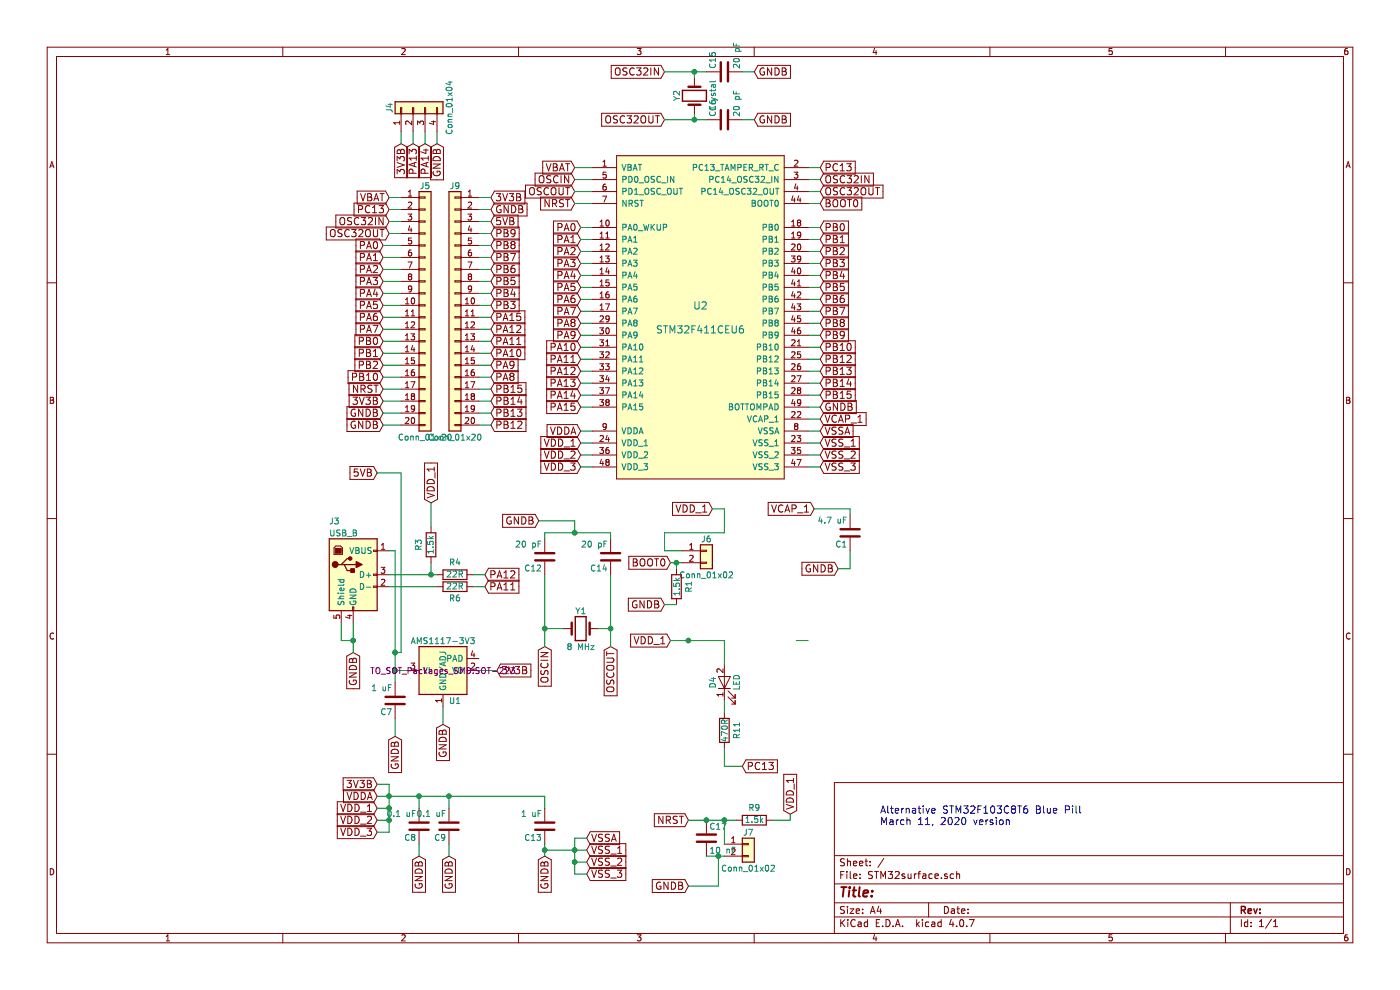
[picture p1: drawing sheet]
EESchema Schematic File Version 2
LIBS:power
LIBS:device
LIBS:switches
LIBS:relays
LIBS:motors
LIBS:transistors
LIBS:conn
LIBS:linear
LIBS:regul
LIBS:74xx
LIBS:cmos4000
LIBS:adc-dac
LIBS:memory
LIBS:xilinx
LIBS:microcontrollers
LIBS:dsp
LIBS:microchip
LIBS:analog_switches
LIBS:motorola
LIBS:texas
LIBS:intel
LIBS:audio
LIBS:interface
LIBS:digital-audio
LIBS:philips
LIBS:display
LIBS:cypress
LIBS:siliconi
LIBS:opto
LIBS:atmel
LIBS:contrib
LIBS:valves
LIBS:STM32surface-cache
LIBS:stm32f103c8t6
LIBS:AMS1117-3V3
LIBS:stm32f411ceu6
EELAYER 25 0
EELAYER END
$Descr A4 11693 8268
encoding utf-8
Sheet 1 1
Title ""
Date ""
Rev ""
Comp ""
Comment1 ""
Comment2 ""
Comment3 ""
Comment4 ""
$EndDescr
Text Notes 7350 6900 0    60   ~ 0
Alternative STM32F103C8T6 Blue Pill\nMarch 11, 2020 version
Text GLabel 4850 1900 0    60   Input ~ 0
PA0
Text GLabel 4850 2000 0    60   Input ~ 0
PA1
Text GLabel 4850 2100 0    60   Input ~ 0
PA2
Text GLabel 4850 2200 0    60   Input ~ 0
PA3
Text GLabel 4850 2300 0    60   Input ~ 0
PA4
Text GLabel 4850 2400 0    60   Input ~ 0
PA5
Text GLabel 4850 2500 0    60   Input ~ 0
PA6
Text GLabel 4850 2600 0    60   Input ~ 0
PA7
Text GLabel 4850 2700 0    60   Input ~ 0
PA8
Text GLabel 4850 2800 0    60   Input ~ 0
PA9
Text GLabel 4850 2900 0    60   Input ~ 0
PA10
Text GLabel 4850 3000 0    60   Input ~ 0
PA11
Text GLabel 4850 3100 0    60   Input ~ 0
PA12
Text GLabel 4850 3200 0    60   Input ~ 0
PA13
Text GLabel 4850 3300 0    60   Input ~ 0
PA14
Text GLabel 4850 3400 0    60   Input ~ 0
PA15
Text GLabel 6850 1900 2    60   Input ~ 0
PB0
Text GLabel 6850 2000 2    60   Input ~ 0
PB1
Text GLabel 6850 2100 2    60   Input ~ 0
PB2
Text GLabel 6850 2200 2    60   Input ~ 0
PB3
Text GLabel 6850 2300 2    60   Input ~ 0
PB4
Text GLabel 6850 2400 2    60   Input ~ 0
PB5
Text GLabel 6850 2500 2    60   Input ~ 0
PB6
Text GLabel 6850 2600 2    60   Input ~ 0
PB7
Text GLabel 6850 2700 2    60   Input ~ 0
PB8
Text GLabel 6850 2800 2    60   Input ~ 0
PB9
Text GLabel 6850 2900 2    60   Input ~ 0
PB10
Text GLabel 6850 3000 2    60   Input ~ 0
PB12
Text GLabel 6850 3100 2    60   Input ~ 0
PB13
Text GLabel 6850 3200 2    60   Input ~ 0
PB14
Text GLabel 6850 3300 2    60   Input ~ 0
PB15
Text GLabel 6850 1400 2    60   Input ~ 0
PC13
Text GLabel 6850 1500 2    60   Input ~ 0
OSC32IN
Text GLabel 6850 1600 2    60   Input ~ 0
OSC32OUT
Text GLabel 6850 1700 2    60   Input ~ 0
BOOT0
Text GLabel 4800 1700 0    60   Input ~ 0
NRST
Text GLabel 4800 1500 0    60   Input ~ 0
OSCIN
Text GLabel 4800 1600 0    60   Input ~ 0
OSCOUT
Text GLabel 4800 1400 0    60   Input ~ 0
VBAT
Text GLabel 4850 3600 0    60   Input ~ 0
VDDA
Text GLabel 4850 3700 0    60   Input ~ 0
VDD_1
Text GLabel 4850 3800 0    60   Input ~ 0
VDD_2
Text GLabel 4850 3900 0    60   Input ~ 0
VDD_3
Text GLabel 4900 7000 2    60   Input ~ 0
VSSA
Text GLabel 4900 7100 2    60   Input ~ 0
VSS_1
Text GLabel 4900 7200 2    60   Input ~ 0
VSS_2
Text GLabel 4900 7300 2    60   Input ~ 0
VSS_3
Text GLabel 3250 1650 0    60   Input ~ 0
VBAT
Text GLabel 3250 1750 0    60   Input ~ 0
PC13
Text GLabel 3250 1850 0    60   Input ~ 0
OSC32IN
Text GLabel 3250 1950 0    60   Input ~ 0
OSC32OUT
Text GLabel 3200 2050 0    60   Input ~ 0
PA0
Text GLabel 3200 2150 0    60   Input ~ 0
PA1
Text GLabel 3200 2250 0    60   Input ~ 0
PA2
Text GLabel 3200 2350 0    60   Input ~ 0
PA3
Text GLabel 3200 2450 0    60   Input ~ 0
PA4
Text GLabel 3200 2550 0    60   Input ~ 0
PA5
Text GLabel 3200 2650 0    60   Input ~ 0
PA6
Text GLabel 3200 2750 0    60   Input ~ 0
PA7
Text GLabel 4100 3150 2    60   Input ~ 0
PA8
Text GLabel 4100 3050 2    60   Input ~ 0
PA9
Text GLabel 4100 2950 2    60   Input ~ 0
PA10
Text GLabel 4100 2750 2    60   Input ~ 0
PA12
Text GLabel 4100 2650 2    60   Input ~ 0
PA15
Text GLabel 3200 2850 0    60   Input ~ 0
PB0
Text GLabel 3200 2950 0    60   Input ~ 0
PB1
Text GLabel 3200 3150 0    60   Input ~ 0
PB10
Text GLabel 3200 3050 0    60   Input ~ 0
PB2
Text GLabel 3200 3350 0    60   Input ~ 0
3V3B
Text GLabel 3200 3450 0    60   Input ~ 0
GNDB
Text GLabel 3200 3250 0    60   Input ~ 0
NRST
Text GLabel 3200 3550 0    60   Input ~ 0
GNDB
Text GLabel 4100 3550 2    60   Input ~ 0
PB12
Text GLabel 4100 3450 2    60   Input ~ 0
PB13
Text GLabel 4100 3350 2    60   Input ~ 0
PB14
Text GLabel 4100 3250 2    60   Input ~ 0
PB15
Text GLabel 4100 2550 2    60   Input ~ 0
PB3
Text GLabel 4100 2450 2    60   Input ~ 0
PB4
Text GLabel 4100 2350 2    60   Input ~ 0
PB5
Text GLabel 4100 2250 2    60   Input ~ 0
PB6
Text GLabel 4100 2150 2    60   Input ~ 0
PB7
Text GLabel 4100 2050 2    60   Input ~ 0
PB8
Text GLabel 4100 1950 2    60   Input ~ 0
PB9
Text GLabel 4100 2850 2    60   Input ~ 0
PA11
Text GLabel 4100 1850 2    60   Input ~ 0
5VB
Text GLabel 4100 1750 2    60   Input ~ 0
GNDB
Text GLabel 4100 1650 2    60   Input ~ 0
3V3B
$Comp
L Conn_01x04 J4
U 1 1
P 3450 900
F 0 "J4" H 3450 1100 50  0000 C CNN
F 1 "Conn_01x04" H 3450 600 50  0000 C CNN
F 2 "Pin_Headers:Pin_Header_Straight_1x04_Pitch2.54mm" H 3450 900 50  0001 C CNN
F 3 "" H 3450 900 50  0001 C CNN
	1    3450 900 
	0    -1   -1   0   
$EndComp
Text GLabel 3350 1200 3    60   Input ~ 0
3V3B
Text GLabel 3450 1200 3    60   Input ~ 0
PA13
Text GLabel 3550 1200 3    60   Input ~ 0
PA14
Text GLabel 3650 1200 3    60   Input ~ 0
GNDB
$Comp
L Crystal Y1
U 1 1
P 4850 5250
F 0 "Y1" H 4850 5400 50  0000 C CNN
F 1 "8 MHz" H 4850 5100 50  0000 C CNN
F 2 "Crystals:Crystal_SMD_5032-2pin_5.0x3.2mm" H 4850 5250 50  0001 C CNN
F 3 "" H 4850 5250 50  0001 C CNN
F 4 "C115962" H 4850 5250 60  0001 C CNN "LCSC"
	1    4850 5250
	1    0    0    -1  
$EndComp
Text GLabel 4550 5400 3    60   Input ~ 0
OSCIN
Text GLabel 5100 5400 3    60   Input ~ 0
OSCOUT
$Comp
L C C12
U 1 1
P 4550 4650
F 0 "C12" H 4575 4750 50  0000 L CNN
F 1 "20 pF" H 4575 4550 50  0000 L CNN
F 2 "Capacitors_SMD:C_0805_HandSoldering" H 4588 4500 50  0001 C CNN
F 3 "" H 4550 4650 50  0001 C CNN
F 4 "C1804" H 4550 4650 60  0001 C CNN "LCSC"
	1    4550 4650
	-1   0    0    1   
$EndComp
$Comp
L C C14
U 1 1
P 5100 4650
F 0 "C14" H 5125 4750 50  0000 L CNN
F 1 "20 pF" H 5125 4550 50  0000 L CNN
F 2 "Capacitors_SMD:C_0805_HandSoldering" H 5138 4500 50  0001 C CNN
F 3 "" H 5100 4650 50  0001 C CNN
F 4 "C1804" H 5100 4650 60  0001 C CNN "LCSC"
	1    5100 4650
	-1   0    0    1   
$EndComp
Text GLabel 4500 4350 0    60   Input ~ 0
GNDB
Text GLabel 3150 6650 0    60   Input ~ 0
VDDA
Text GLabel 3150 6750 0    60   Input ~ 0
VDD_1
Text GLabel 4050 4800 2    60   Input ~ 0
PA12
Text GLabel 4050 4900 2    60   Input ~ 0
PA11
$Comp
L R R4
U 1 1
P 3800 4800
F 0 "R4" V 3900 4800 50  0000 C CNN
F 1 "22R" V 3800 4800 50  0000 C CNN
F 2 "Resistors_SMD:R_0805_HandSoldering" V 3730 4800 50  0001 C CNN
F 3 "" H 3800 4800 50  0001 C CNN
F 4 "C17561" V 3800 4800 60  0001 C CNN "LCSC"
	1    3800 4800
	0    1    -1   0   
$EndComp
$Comp
L R R6
U 1 1
P 3800 4900
F 0 "R6" V 3700 4900 50  0000 C CNN
F 1 "22R" V 3800 4900 50  0000 C CNN
F 2 "Resistors_SMD:R_0805_HandSoldering" V 3730 4900 50  0001 C CNN
F 3 "" H 3800 4900 50  0001 C CNN
F 4 "C17561" V 3800 4900 60  0001 C CNN "LCSC"
	1    3800 4900
	0    1    -1   0   
$EndComp
$Comp
L R R3
U 1 1
P 3600 4550
F 0 "R3" V 3700 4550 50  0000 C CNN
F 1 "1.5k" V 3600 4550 50  0000 C CNN
F 2 "Resistors_SMD:R_0805_HandSoldering" V 3530 4550 50  0001 C CNN
F 3 "" H 3600 4550 50  0001 C CNN
F 4 "C4310" V 3600 4550 60  0001 C CNN "LCSC"
	1    3600 4550
	-1   0    0    -1  
$EndComp
Text GLabel 3600 4200 1    60   Input ~ 0
VDD_1
Text GLabel 2950 5450 3    60   Input ~ 0
GNDB
Text GLabel 3150 6850 0    60   Input ~ 0
VDD_2
Text GLabel 3150 6950 0    60   Input ~ 0
VDD_3
Text GLabel 3700 6050 3    60   Input ~ 0
GNDB
Text GLabel 4150 5600 2    60   Input ~ 0
3V3B
Text GLabel 3300 6150 3    60   Input ~ 0
GNDB
Text GLabel 3500 7150 3    60   Input ~ 0
GNDB
$Comp
L C C8
U 1 1
P 3500 6900
F 0 "C8" H 3525 7000 50  0000 L CNN
F 1 "0.1 uF" H 3525 6800 50  0000 L CNN
F 2 "Capacitors_SMD:C_0805_HandSoldering" H 3538 6750 50  0001 C CNN
F 3 "" H 3500 6900 50  0001 C CNN
F 4 "C49678" H 3500 6900 60  0001 C CNN "LCSC"
	1    3500 6900
	-1   0    0    1   
$EndComp
$Comp
L C C9
U 1 1
P 3750 6900
F 0 "C9" H 3775 7000 50  0000 L CNN
F 1 "0.1 uF" H 3775 6800 50  0000 L CNN
F 2 "Capacitors_SMD:C_0805_HandSoldering" H 3788 6750 50  0001 C CNN
F 3 "" H 3750 6900 50  0001 C CNN
F 4 "C49678" H 3750 6900 60  0001 C CNN "LCSC"
	1    3750 6900
	-1   0    0    1   
$EndComp
Text GLabel 3750 7150 3    60   Input ~ 0
GNDB
Text GLabel 4550 7150 3    60   Input ~ 0
GNDB
Text GLabel 5950 4250 0    60   Input ~ 0
VDD_1
Text GLabel 5550 5050 0    60   Input ~ 0
GNDB
Text GLabel 5600 4700 0    60   Input ~ 0
BOOT0
$Comp
L LED D4
U 1 1
P 6050 5700
F 0 "D4" H 6050 5800 50  0000 C CNN
F 1 "LED" H 6050 5600 50  0000 C CNN
F 2 "LEDs:LED_0805_HandSoldering" H 6050 5700 50  0001 C CNN
F 3 "" H 6050 5700 50  0001 C CNN
F 4 "C2296" H 6050 5700 60  0001 C CNN "LCSC"
	1    6050 5700
	0    -1   -1   0   
$EndComp
$Comp
L R R11
U 1 1
P 6050 6100
F 0 "R11" V 6150 6100 50  0000 C CNN
F 1 "470R" V 6050 6100 50  0000 C CNN
F 2 "Resistors_SMD:R_0805_HandSoldering" V 5980 6100 50  0001 C CNN
F 3 "" H 6050 6100 50  0001 C CNN
F 4 "C17710" V 6050 6100 60  0001 C CNN "LCSC"
	1    6050 6100
	1    0    0    1   
$EndComp
Text GLabel 5600 5350 0    60   Input ~ 0
VDD_1
Text GLabel 6200 6400 2    60   Input ~ 0
PC13
$Comp
L Crystal Y2
U 1 1
P 5800 800
F 0 "Y2" H 5800 950 50  0000 C CNN
F 1 "Crystal" H 5800 650 50  0000 C CNN
F 2 "Crystals:Crystal_SMD_3215-2pin_3.2x1.5mm" H 5800 800 50  0001 C CNN
F 3 "" H 5800 800 50  0001 C CNN
F 4 "C32346" H 5800 800 60  0001 C CNN "LCSC"
	1    5800 800 
	0    -1   -1   0   
$EndComp
Text GLabel 5550 600  0    60   Input ~ 0
OSC32IN
Text GLabel 5550 1000 0    60   Input ~ 0
OSC32OUT
$Comp
L C C15
U 1 1
P 6050 600
F 0 "C15" H 6075 700 50  0000 L CNN
F 1 "20 pF" H 6075 500 50  0000 L CNN
F 2 "Capacitors_SMD:C_0805_HandSoldering" H 6088 450 50  0001 C CNN
F 3 "" H 6050 600 50  0001 C CNN
F 4 "C1804" H 6050 600 60  0001 C CNN "LCSC"
	1    6050 600 
	0    -1   -1   0   
$EndComp
$Comp
L C C16
U 1 1
P 6050 1000
F 0 "C16" H 6075 1100 50  0000 L CNN
F 1 "20 pF" H 6075 900 50  0000 L CNN
F 2 "Capacitors_SMD:C_0805_HandSoldering" H 6088 850 50  0001 C CNN
F 3 "" H 6050 1000 50  0001 C CNN
F 4 "C1804" H 6050 1000 60  0001 C CNN "LCSC"
	1    6050 1000
	0    -1   -1   0   
$EndComp
Text GLabel 6300 600  2    60   Input ~ 0
GNDB
Text GLabel 6300 1000 2    60   Input ~ 0
GNDB
Text GLabel 6850 3600 2    60   Input ~ 0
VSSA
Text GLabel 6850 3700 2    60   Input ~ 0
VSS_1
Text GLabel 6850 3800 2    60   Input ~ 0
VSS_2
Text GLabel 6850 3900 2    60   Input ~ 0
VSS_3
Text GLabel 5750 6850 0    60   Input ~ 0
NRST
$Comp
L Conn_01x02 J7
U 1 1
P 6250 7050
F 0 "J7" H 6250 7150 50  0000 C CNN
F 1 "Conn_01x02" H 6250 6850 50  0000 C CNN
F 2 "Buttons_Switches_THT:SW_PUSH_6mm" H 6250 7050 50  0001 C CNN
F 3 "" H 6250 7050 50  0001 C CNN
	1    6250 7050
	1    0    0    -1  
$EndComp
Text GLabel 5750 7400 0    60   Input ~ 0
GNDB
$Comp
L C C17
U 1 1
P 5900 7000
F 0 "C17" H 5925 7100 50  0000 L CNN
F 1 "10 nF" H 5925 6900 50  0000 L CNN
F 2 "Capacitors_SMD:C_0805_HandSoldering" H 5938 6850 50  0001 C CNN
F 3 "" H 5900 7000 50  0001 C CNN
F 4 "C1710" H 5900 7000 60  0001 C CNN "LCSC"
	1    5900 7000
	1    0    0    -1  
$EndComp
$Comp
L R R9
U 1 1
P 6300 6850
F 0 "R9" V 6400 6850 50  0000 C CNN
F 1 "1.5k" V 6300 6850 50  0000 C CNN
F 2 "Resistors_SMD:R_0805_HandSoldering" V 6230 6850 50  0001 C CNN
F 3 "" H 6300 6850 50  0001 C CNN
F 4 "C4310" V 6300 6850 60  0001 C CNN "LCSC"
	1    6300 6850
	0    1    -1   0   
$EndComp
Text GLabel 6600 6800 1    60   Input ~ 0
VDD_1
$Comp
L Conn_01x20 J5
U 1 1
P 3550 2550
F 0 "J5" H 3550 3550 50  0000 C CNN
F 1 "Conn_01x20" H 3550 1450 50  0000 C CNN
F 2 "Pin_Headers:Pin_Header_Straight_1x20_Pitch2.54mm" H 3550 2550 50  0001 C CNN
F 3 "" H 3550 2550 50  0001 C CNN
	1    3550 2550
	1    0    0    -1  
$EndComp
$Comp
L Conn_01x20 J9
U 1 1
P 3800 2550
F 0 "J9" H 3800 3550 50  0000 C CNN
F 1 "Conn_01x20" H 3800 1450 50  0000 C CNN
F 2 "Pin_Headers:Pin_Header_Straight_1x20_Pitch2.54mm" H 3800 2550 50  0001 C CNN
F 3 "" H 3800 2550 50  0001 C CNN
	1    3800 2550
	-1   0    0    -1  
$EndComp
Text GLabel 3150 6550 0    60   Input ~ 0
3V3B
Text GLabel 3150 3950 0    60   Input ~ 0
5VB
$Comp
L USB_B J3
U 1 1
P 2950 4800
F 0 "J3" H 2750 5250 50  0000 L CNN
F 1 "USB_B" H 2750 5150 50  0000 L CNN
F 2 "Connectors:USB_B" H 3100 4750 50  0001 C CNN
F 3 "" H 3100 4750 50  0001 C CNN
	1    2950 4800
	1    0    0    -1  
$EndComp
Wire Wire Line
	3600 4200 3600 4400
Wire Wire Line
	3600 4800 3600 4700
Wire Wire Line
	3250 4800 3650 4800
Connection ~ 4800 4450
Wire Wire Line
	4800 4350 4800 4450
Wire Wire Line
	4500 4350 4800 4350
Wire Wire Line
	5100 4450 5100 4500
Wire Wire Line
	4550 4450 5100 4450
Wire Wire Line
	4550 4500 4550 4450
Connection ~ 4550 5250
Wire Wire Line
	5100 4800 5100 5400
Wire Wire Line
	4550 5250 4700 5250
Wire Wire Line
	4550 4800 4550 5400
Wire Wire Line
	3350 1200 3350 1100
Wire Wire Line
	3450 1200 3450 1100
Wire Wire Line
	3550 1200 3550 1100
Wire Wire Line
	3650 1200 3650 1100
Wire Wire Line
	4100 1650 4000 1650
Wire Wire Line
	4100 1750 4000 1750
Wire Wire Line
	4100 1850 4000 1850
Wire Wire Line
	4100 1950 4000 1950
Wire Wire Line
	4100 2050 4000 2050
Wire Wire Line
	4100 2250 4000 2250
Wire Wire Line
	4100 2150 4000 2150
Wire Wire Line
	4000 2350 4100 2350
Wire Wire Line
	4100 2450 4000 2450
Wire Wire Line
	4100 2550 4000 2550
Wire Wire Line
	4100 2650 4000 2650
Wire Wire Line
	4100 3250 4000 3250
Wire Wire Line
	4100 3350 4000 3350
Wire Wire Line
	4100 3450 4000 3450
Wire Wire Line
	4100 3550 4000 3550
Wire Wire Line
	3200 3550 3350 3550
Wire Wire Line
	3200 3450 3350 3450
Wire Wire Line
	3200 3350 3350 3350
Wire Wire Line
	3200 3250 3350 3250
Wire Wire Line
	3200 3150 3350 3150
Wire Wire Line
	3200 3050 3350 3050
Wire Wire Line
	4100 2750 4000 2750
Wire Wire Line
	4100 2850 4000 2850
Wire Wire Line
	4100 2950 4000 2950
Wire Wire Line
	4000 3050 4100 3050
Wire Wire Line
	4100 3150 4000 3150
Wire Wire Line
	3200 2950 3350 2950
Wire Wire Line
	3350 2850 3200 2850
Wire Wire Line
	3200 2750 3350 2750
Wire Wire Line
	3350 2650 3200 2650
Wire Wire Line
	3200 2550 3350 2550
Wire Wire Line
	3200 2450 3350 2450
Wire Wire Line
	3350 2350 3200 2350
Wire Wire Line
	3200 2250 3350 2250
Wire Wire Line
	3200 2150 3350 2150
Wire Wire Line
	3200 2050 3350 2050
Wire Wire Line
	3350 1950 3250 1950
Wire Wire Line
	3250 1850 3350 1850
Wire Wire Line
	3250 1750 3350 1750
Wire Wire Line
	3250 1650 3350 1650
Wire Wire Line
	6850 3900 6750 3900
Wire Wire Line
	6850 3800 6750 3800
Wire Wire Line
	6850 3700 6750 3700
Wire Wire Line
	4850 3000 4950 3000
Wire Wire Line
	6850 3600 6750 3600
Wire Wire Line
	4850 3900 4950 3900
Wire Wire Line
	4850 3800 4950 3800
Wire Wire Line
	4950 3700 4850 3700
Wire Wire Line
	4850 3600 4950 3600
Wire Wire Line
	6850 1700 6750 1700
Wire Wire Line
	6850 1600 6750 1600
Wire Wire Line
	6850 1500 6750 1500
Wire Wire Line
	6750 1400 6850 1400
Wire Wire Line
	6850 3300 6750 3300
Wire Wire Line
	6850 3200 6750 3200
Wire Wire Line
	6850 3100 6750 3100
Wire Wire Line
	6850 3000 6750 3000
Wire Wire Line
	6850 2900 6750 2900
Wire Wire Line
	6850 2800 6750 2800
Wire Wire Line
	6850 2700 6750 2700
Wire Wire Line
	6850 2600 6750 2600
Wire Wire Line
	6750 2500 6850 2500
Wire Wire Line
	6750 2400 6850 2400
Wire Wire Line
	6750 2300 6850 2300
Wire Wire Line
	6750 2200 6850 2200
Wire Wire Line
	6750 2100 6850 2100
Wire Wire Line
	6750 2000 6850 2000
Wire Wire Line
	6750 1900 6850 1900
Wire Wire Line
	4950 3400 4850 3400
Wire Wire Line
	4950 3300 4850 3300
Wire Wire Line
	4950 3200 4850 3200
Wire Wire Line
	4950 3100 4850 3100
Wire Wire Line
	4950 2900 4850 2900
Wire Wire Line
	4950 2800 4850 2800
Wire Wire Line
	4950 2700 4850 2700
Wire Wire Line
	4950 2600 4850 2600
Wire Wire Line
	4950 2500 4850 2500
Wire Wire Line
	4950 2400 4850 2400
Wire Wire Line
	4950 2300 4850 2300
Wire Wire Line
	4950 2200 4850 2200
Wire Wire Line
	4950 2100 4850 2100
Wire Wire Line
	4800 1700 4950 1700
Wire Wire Line
	4800 1600 4950 1600
Wire Wire Line
	4800 1500 4950 1500
Wire Wire Line
	4800 1400 4950 1400
Wire Wire Line
	4850 2000 4950 2000
Wire Wire Line
	4850 1900 4950 1900
Connection ~ 3600 4800
Wire Wire Line
	4050 4800 3950 4800
Wire Wire Line
	4050 4900 3950 4900
Wire Wire Line
	3650 4900 3250 4900
Wire Wire Line
	2950 5200 2950 5450
Wire Wire Line
	3250 6950 3150 6950
Wire Wire Line
	3250 6550 3250 6950
Wire Wire Line
	3250 6850 3150 6850
Wire Wire Line
	3250 6750 3150 6750
Connection ~ 3250 6850
Wire Wire Line
	3150 6650 4550 6650
Connection ~ 3250 6750
Wire Wire Line
	3250 4600 3300 4600
Wire Wire Line
	3300 5600 3400 5600
Wire Wire Line
	3700 5900 3700 6050
Wire Wire Line
	4150 5600 4000 5600
Connection ~ 3300 5600
Wire Wire Line
	3300 6150 3300 6000
Wire Wire Line
	3500 7150 3500 7050
Wire Wire Line
	3500 6650 3500 6750
Connection ~ 3250 6650
Wire Wire Line
	3750 7050 3750 7150
Wire Wire Line
	3750 6650 3750 6750
Connection ~ 3500 6650
Connection ~ 3750 6650
Wire Wire Line
	4550 7050 4550 7150
Wire Wire Line
	4550 6650 4550 6750
Wire Wire Line
	5700 4600 5550 4600
Wire Wire Line
	5550 4600 5550 4450
Wire Wire Line
	5550 4450 6050 4450
Wire Wire Line
	5950 4250 6050 4250
Wire Wire Line
	6050 4250 6050 4450
Wire Wire Line
	6650 5350 6750 5350
Wire Wire Line
	5600 4700 5700 4700
Wire Wire Line
	6050 5850 6050 5950
Wire Wire Line
	5600 5350 6050 5350
Wire Wire Line
	6050 5350 6050 5550
Connection ~ 5750 5350
Wire Wire Line
	6200 6400 6050 6400
Wire Wire Line
	6050 6400 6050 6250
Wire Wire Line
	5550 1000 5900 1000
Wire Wire Line
	5800 1000 5800 950 
Wire Wire Line
	5550 600  5900 600 
Wire Wire Line
	5800 600  5800 650 
Connection ~ 5800 1000
Connection ~ 5800 600 
Wire Wire Line
	6300 1000 6200 1000
Wire Wire Line
	6300 600  6200 600 
Wire Wire Line
	4900 7000 4800 7000
Wire Wire Line
	4800 7000 4800 7300
Wire Wire Line
	4800 7300 4900 7300
Wire Wire Line
	4900 7200 4800 7200
Connection ~ 4800 7200
Wire Wire Line
	4550 7100 4900 7100
Connection ~ 4800 7100
Connection ~ 4550 7100
Wire Wire Line
	5750 7400 6000 7400
Wire Wire Line
	5900 7150 6050 7150
Wire Wire Line
	5750 6850 6150 6850
Wire Wire Line
	6050 6850 6050 7050
Connection ~ 5900 6850
Connection ~ 6050 6850
Wire Wire Line
	6600 6800 6600 6850
Wire Wire Line
	6600 6850 6450 6850
Wire Wire Line
	6000 7400 6000 7150
Connection ~ 6000 7150
Wire Wire Line
	3150 6550 3250 6550
Wire Wire Line
	5100 5250 5000 5250
Connection ~ 5100 5250
Wire Wire Line
	3150 3950 3350 3950
Wire Wire Line
	3350 3950 3350 5450
Wire Wire Line
	3300 4600 3300 5700
Wire Wire Line
	3350 5450 3300 5450
Connection ~ 3300 5450
Wire Wire Line
	2850 5200 2850 5350
Wire Wire Line
	2850 5350 2950 5350
Connection ~ 2950 5350
$Comp
L AMS1117-3V3 U1
U 1 1
P 3700 5600
F 0 "U1" H 3800 5350 50  0000 C CNN
F 1 "AMS1117-3V3" H 3700 5850 50  0000 C CNN
F 2 "TO_SOT_Packages_SMD:SOT-223" H 3700 5600 50  0000 C CNN
F 3 "" H 3800 5350 50  0000 C CNN
F 4 "LM1117 800-mA Low-Dropout Linear Regulator" H 4100 5650 61  0001 C CNN "DESC"
F 5 "Texas Instruments" H 3900 5450 61  0001 C CNN "MFG_NAME"
F 6 "LM1117" H 4000 5550 61  0001 C CNN "MPN"
F 7 "C6186" H 3700 5600 60  0001 C CNN "LCSC"
	1    3700 5600
	1    0    0    -1  
$EndComp
$Comp
L C C13
U 1 1
P 4550 6900
F 0 "C13" H 4575 7000 50  0000 L CNN
F 1 "1 uF" H 4575 6800 50  0000 L CNN
F 2 "Capacitors_SMD:C_0805_HandSoldering" H 4588 6750 50  0001 C CNN
F 3 "" H 4550 6900 50  0001 C CNN
F 4 "C28323" H 4550 6900 60  0001 C CNN "LCSC"
	1    4550 6900
	-1   0    0    1   
$EndComp
$Comp
L C C7
U 1 1
P 3300 5850
F 0 "C7" H 3325 5950 50  0000 L CNN
F 1 "1 uF" H 3325 5750 50  0000 L CNN
F 2 "Capacitors_SMD:C_0805_HandSoldering" H 3338 5700 50  0001 C CNN
F 3 "" H 3300 5850 50  0001 C CNN
F 4 "C28323" H 3300 5850 60  0001 C CNN "LCSC"
	1    3300 5850
	-1   0    0    1   
$EndComp
$Comp
L STM32F411CEU6 U2
U 1 1
P 5850 2600
F 0 "U2" H 5850 2650 60  0000 C CNN
F 1 "STM32F411CEU6" H 5850 2450 60  0000 C CNN
F 2 "Housings_DFN_QFN:QFN-48-1EP_7x7mm_Pitch0.5mm" H 6050 2450 60  0001 C CNN
F 3 "" H 6050 2450 60  0001 C CNN
F 4 "C60420" H 5850 2600 60  0001 C CNN "LCSC"
	1    5850 2600
	1    0    0    -1  
$EndComp
Text GLabel 6850 3500 2    60   Input ~ 0
VCAP_1
Wire Wire Line
	6850 3500 6750 3500
Text GLabel 6800 4250 0    60   Input ~ 0
VCAP_1
$Comp
L C C1
U 1 1
P 7100 4450
F 0 "C1" H 7125 4550 50  0000 L CNN
F 1 "4.7 uF" H 7125 4350 50  0000 L CNN
F 2 "Capacitors_SMD:C_0805_HandSoldering" H 7138 4300 50  0001 C CNN
F 3 "" H 7100 4450 50  0001 C CNN
F 4 "C1779" H 7100 4450 60  0001 C CNN "LCSC"
	1    7100 4450
	-1   0    0    1   
$EndComp
Wire Wire Line
	6800 4250 7100 4250
Wire Wire Line
	7100 4250 7100 4300
Text GLabel 7000 4750 0    60   Input ~ 0
GNDB
Wire Wire Line
	7000 4750 7100 4750
Wire Wire Line
	7100 4750 7100 4600
Text GLabel 6850 3400 2    60   Input ~ 0
GNDB
Wire Wire Line
	6850 3400 6750 3400
$Comp
L Conn_01x02 J6
U 1 1
P 5900 4600
F 0 "J6" H 5900 4700 50  0000 C CNN
F 1 "Conn_01x02" H 5900 4400 50  0000 C CNN
F 2 "Pin_Headers:Pin_Header_Straight_1x02_Pitch2.54mm" H 5900 4600 50  0001 C CNN
F 3 "" H 5900 4600 50  0001 C CNN
	1    5900 4600
	1    0    0    -1  
$EndComp
$Comp
L R R1
U 1 1
P 5650 4900
F 0 "R1" V 5750 4900 50  0000 C CNN
F 1 "1.5k" V 5650 4900 50  0000 C CNN
F 2 "Resistors_SMD:R_0805_HandSoldering" V 5580 4900 50  0001 C CNN
F 3 "" H 5650 4900 50  0001 C CNN
F 4 "C4310" V 5650 4900 60  0001 C CNN "LCSC"
	1    5650 4900
	1    0    0    -1  
$EndComp
Wire Wire Line
	5650 4750 5650 4700
Connection ~ 5650 4700
Wire Wire Line
	5650 5050 5550 5050
$EndSCHEMATC
